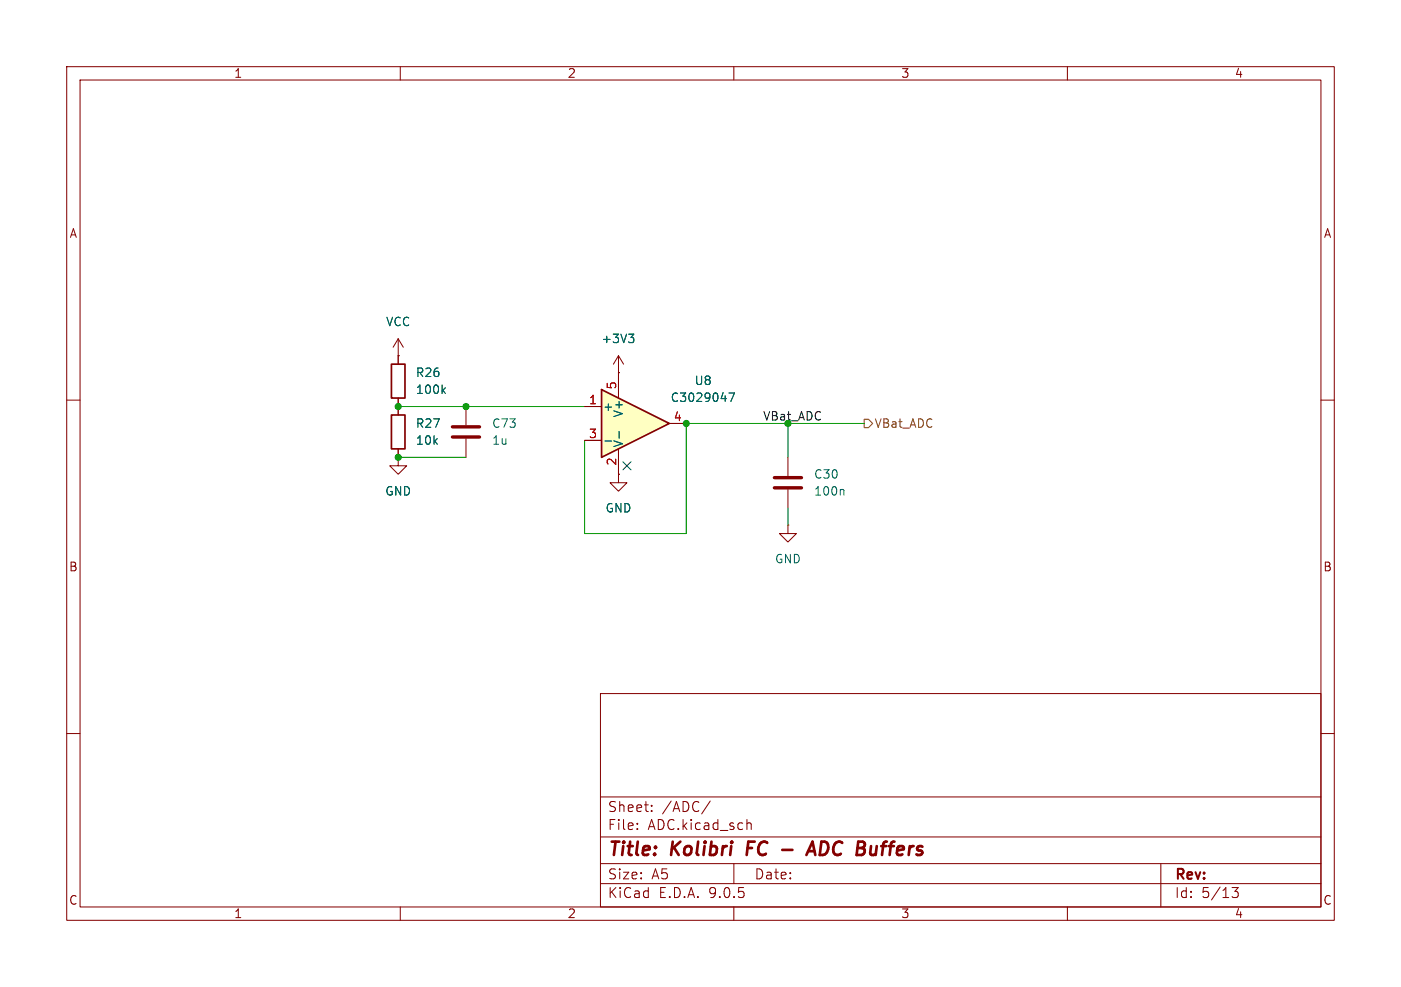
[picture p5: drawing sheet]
<svg xmlns="http://www.w3.org/2000/svg" width="210mm" height="148mm" viewBox="0 0 210 148" stroke-linecap="round" stroke-linejoin="round" font-family="sans-serif">
<g fill="none" stroke="#840000" stroke-width=".15">
<path d="M10 10h190v128h-190zM12 12h186v124h-186zM60 10v2M110 10v2M160 10v2M59.7 53.3h.1M59.7 50.8l-.8 1.3M59.7 50.8l.8 1.3M59.7 50.8v2.5M92.7 55.9h.1M92.7 53.3l-.8 1.3M92.7 53.3l.8 1.3"/>
<path d="M92.7 53.3v2.6M10 60h2M59.7 68.6v1.3h1.3l-1.3 1.2-1.3-1.2h1.3M59.7 68.6h.1M69.8 61v2.8M69.8 65.8v2.8M92.7 71.1v1.3h1.3l-1.3 1.3-1.3-1.3h1.3M92.7 71.1h.1M118.1 78.7v1.3h1.3l-1.3 1.3-1.3-1.3h1.3M118.1 78.7h.1M118.1 68.6v2.8M118.1 73.4v2.8"/>
<path d="M198 60h2M10 110h2M90 104h108v32h-108zM90 119.5h108M198 110h2M60 136v2M90 132.5h108M90 129.5h108M90 125.5h108M95.5 124.2v.2M95.5 123.5v.1M97.7 121.5v.2"/>
<path d="M97.7 120.8v.1M106.5 120.1l-1.3 1.9M110 136v2M110 129.5v3M112 123.5a.37 .37 0 0 1 .6 .1v.8M160 136v2M174 129.5v6.5M184.7 133.1h.9l-.5 .6a.41 .41 0 0 1 .5 .2v.4l-.1 .2h-.7"/>
</g>
<path d="M112.2 126.2l-.3 2M117.3 127.4h1.5M120.9 128.2l.9-2 .4 2M121.1 127.6h1" fill="none" stroke="#840000" stroke-width=".4"/>
<path d="M67.8 65.5h4.1M67.8 64h4.1M116.1 71.6h4M116.1 73.2h4" fill="none" stroke="#840000" stroke-width=".51"/>
<path d="M94.2 50.1h.8l-.4 .5M94.8 50.6l.2 .2v.3l-.2 .3M126.3 73.4l.2 .2v.6" fill="none" stroke="#006464" stroke-width=".15"/>
<path d="M90.2 58.4l10.1 5.1-10.1 5.1z" fill="#ffffc2"/>
<path d="M58.7 54.6h2v5.1h-2zM90.2 58.4l10.1 5.1-10.1 5.1zM58.7 62.2h2v5.1h-2z" fill="none" stroke="#840000" stroke-width=".25"/>
<path d="M59.7 53.3h.1M59.7 53.3v1.3M59.7 59.7v2.5M92.7 55.9h.1M92.7 55.9v3.8M59.7 68.6h.1M59.7 67.3v1.3M87.6 61h2.6M87.6 66h2.6M92.7 71.1h.1M92.7 67.3v3.8M100.3 63.5h2.6" fill="none" stroke="#840000" stroke-width=".15"/>
<path d="M66.4 58.5l.4 .5M66.8 58.2l-.5 .4M94.2 50.1h.8l-.4 .5M94.8 50.6l.2 .2v.3l-.2 .3M109.3 58.9h.8l-.5 1.3M90.7 66.1h1M92.8 64.7v1" fill="none" stroke="#006464" stroke-width=".15"/>
<path d="M129.5 62.9h.7l.6 .6-.6 .6h-.7z" fill="none" stroke="#725600" stroke-width=".15"/>
<path d="M59.7 61h27.9M59.7 68.6h10.1M118.1 63.5v5.1M118.1 76.2v2.5M129.5 63.5h-26.6v16.5h-15.3v-14" fill="none" stroke="#009600" stroke-width=".15"/>
<path d="M93.4 69.2l1.2 1.3M94.6 69.2l-1.2 1.3" fill="none" stroke="#000084" stroke-width=".15"/>
<g fill="#009600" stroke="#009600" stroke-width=".15">
<circle cx="59.7" cy="61" r=".46"/>
<circle cx="59.7" cy="68.6" r=".46"/>
<circle cx="102.9" cy="63.5" r=".46"/>
<circle cx="69.8" cy="61" r=".46"/>
</g>
<g font-size="2.8" fill="#840000">
<text x="91" y="128.9">Title:</text>
<text x="100.7" y="128.9">Kolibri</text>
<text x="112.8" y="128.9">FC</text>
<text x="123.6" y="128.9">ADC Buffers</text>
</g>
<g font-size="2.1" fill="#840000">
<text x="91" y="124.7">File:</text>
<text x="91" y="122">Sheet:</text>
<text x="97.1" y="124.7">ADC.kicad_sch</text>
<text x="99.2" y="122">/ADC/</text>
<text x="91" y="134.9">KiCad</text>
<text x="91" y="132.1">Size:</text>
<text x="97.7" y="132.1">A5</text>
<text x="98.7" y="134.9">E.D.A.</text>
<text x="106.3" y="134.9">9.0.5</text>
<text x="113" y="132.1">Date:</text>
<text x="176" y="132.3">Rev:</text>
<text x="176" y="134.9">Id:</text>
<text x="180.1" y="134.9">5/13</text>
</g>
<g font-size="1.8" fill="#840000">
<text x="35" y="11.9">1</text>
<text x="85" y="11.9">2</text>
<text x="135" y="11.9">3</text>
<text x="185" y="11.9">4</text>
<text x="10.3" y="35.9">A</text>
<text x="198.4" y="35.9">A</text>
<text x="10.3" y="85.9">B</text>
<text x="198.3" y="85.9">B</text>
<text x="10.3" y="135.9">C</text>
<text x="35" y="137.9">1</text>
<text x="85" y="137.9">2</text>
<text x="135" y="137.9">3</text>
<text x="185" y="137.9">4</text>
<text x="198.3" y="135.9">C</text>
</g>
<g font-size="1.8" fill="#006464">
<text x="57.8" y="49.1">VCC</text>
<text x="90.1" y="51.7">+3V3</text>
<text x="62.2" y="56.7">R26</text>
<text x="62.2" y="59.3">100k</text>
<text x="104" y="57.9">U8</text>
<text x="62.2" y="64.4">R27</text>
<text x="73.7" y="64.4">C73</text>
<text x="90.3" y="61.8">+</text>
<text x="93.6" y="62.7" transform="rotate(-90 93.6 62.7)">V+</text>
<text x="100.4" y="60.5">C3029047</text>
<text x="62.2" y="66.9">10k</text>
<text x="73.7" y="66.9">1u</text>
<text x="93.6" y="67.2" transform="rotate(-90 93.6 67.2)">V-</text>
<text x="121.9" y="72">C30</text>
<text x="57.7" y="74.5">GND</text>
<text x="90.7" y="77.1">GND</text>
<text x="121.9" y="74.5">100n</text>
<text x="116.1" y="84.7">GND</text>
</g>
<g font-size="1.8" fill="#a90000">
<text x="92.5" y="58.5" transform="rotate(-90 92.5 58.5)">5</text>
<text x="88.2" y="60.7">1</text>
<text x="88.2" y="65.8">3</text>
<text x="100.9" y="63.2">4</text>
<text x="92.5" y="69.9" transform="rotate(-90 92.5 69.9)">2</text>
</g>
<text font-size="1.8" fill="#009600" x="114.3" y="63.2">VBat_ADC</text>
<text font-size="1.8" fill="#725600" x="131" y="64.4">VBat_ADC</text>
</svg>
